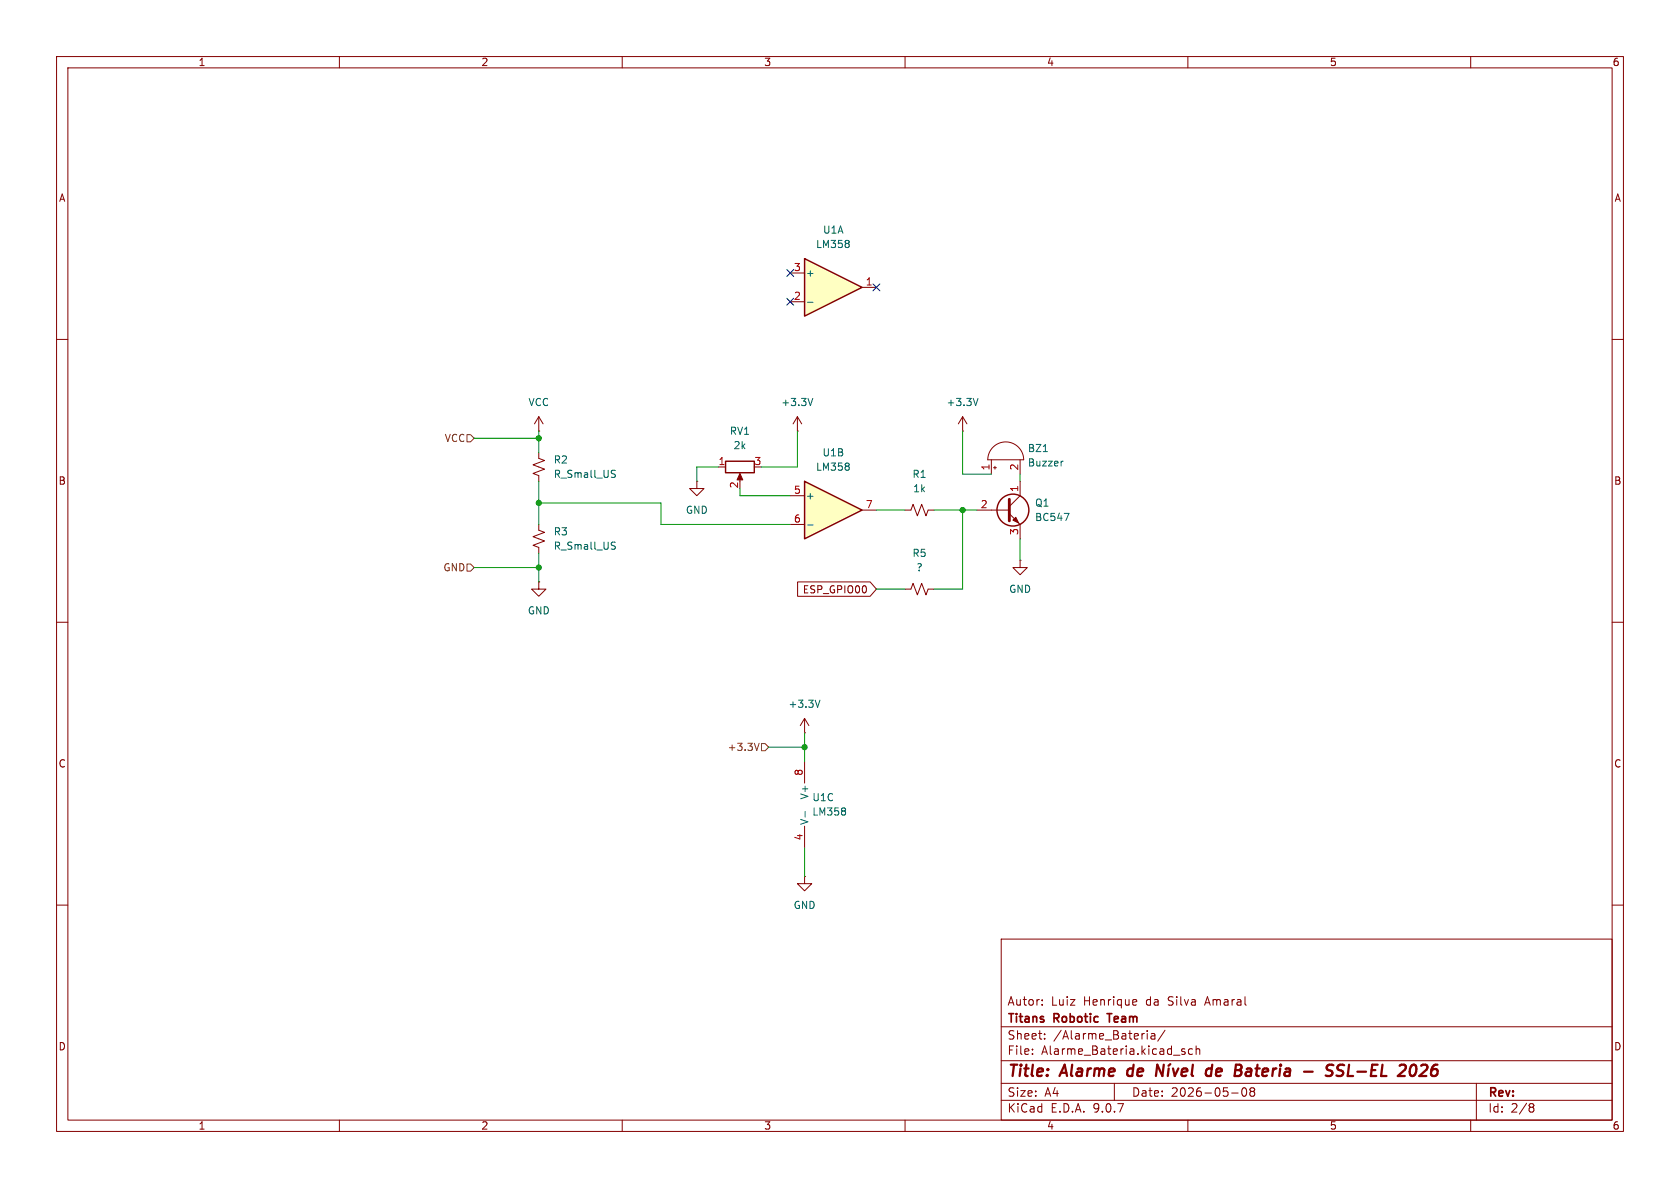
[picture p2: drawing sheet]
<svg xmlns="http://www.w3.org/2000/svg" width="297mm" height="210mm" viewBox="0 0 297 210" stroke-linecap="round" stroke-linejoin="round" font-family="sans-serif">
<g fill="none" stroke="#840000" stroke-width=".18">
<path d="M10 10h277v190h-277zM12 12h273v186h-273zM60 10v2M110 10v2M160 10v2M210 10v2M260 10v2M10 60h2M175.5 79.1a3.2 3.2 0 0 1 3.5-.7 3.2 3.2 0 0 1 2 2.9h-6.4a3.2 3.2 0 0 1 .9-2.2zM285 60h2M95.2 80v1l1.1 .4-2.1 .8 2.1 .7-2.1 .8 1 .4v1M123.2 85.1v1.3h1.3l-1.3 1.2-1.3-1.2h1.3"/>
<path d="M123.2 85.1h.1M127 82.6h1.3M130.8 84.1v1M175.3 81.3v2.5M175.6 82.7h.5M175.9 82.4v.5M180.3 81.3v2.5M10 110h2M95.2 102.9v1.2h1.3l-1.3 1.3-1.2-1.3h1.2M95.2 102.9h.1M285 110h2M142.2 154.9v1.3h1.3l-1.3 1.3-1.2-1.3h1.2"/>
<path d="M142.2 154.9h.1M10 160h2M177 166h108v32h-108zM184.2 177.6v.1M184.2 176.8v.1M200.5 176.7l.4 .1 .1 .3-.8 .1M200.9 177.6l-.4 .1M285 160h2M60 198v2M110 198v2M160 198v2M177 194.5h108"/>
<path d="M177 191.5h108M177 187.5h108M177 181.5h108M182.5 186.3v.1M182.5 185.5v.1M184.7 183.6v.1M184.7 182.8v.1M197 191.5v3M202.8 182.2v.1M202.8 182.7v1M203.5 182.8h.6l.1 .9M204.2 183.1h-.5a.29 .29 0 0 0-.2 .3 .29 .29 0 0 0 .2 .3l.5-.1"/>
<path d="M206 182.1l-1.3 2M208.9 185.7l.6 .4-.2 .3-.4-.1M209.5 185.5l-.4-.1-.2 .2M210 198v2M210.8 185.5l-.4-.1-.3 .3v.4l.1 .2h.6M211.5 185.5l.2-.1 .3 .1 .1 .9M211.5 184.9v1.5M217.7 193.2h1.2M219.7 192.4l.2-.1a.81 .81 0 0 1 .6 .6 .81 .81 0 0 1-.3 .8l-.2 .1a.81 .81 0 0 1-.3-1.4zM221.2 192.9l-.2-.2 .2-.4 .5 .1 .1 .2-.3 .3M221.2 192.9l-.2 .3v.5l.2 .1 .5-.1 .1-.2-.1-.4-.2-.2M221.2 192.9h.3"/>
<path d="M260 198v2M261 191.5v6.5M270.6 195.1l.4 .1 .2 .2-.3 .3M270.6 195.7h.3M270.9 195.7l.2 .2 .1 .4-.2 .2-.4 .1"/>
</g>
<g fill="none" stroke="#840000" stroke-width=".4">
<path d="M199.4 189.1l-.1 .7 .3 .4M205.7 188.2l-.2 2-.9-2-.3 2M206.6 188.9l-.2 1.3M206.9 188.1l-.3 .3M207.4 188.9l.3 1.3 .6-1.3M208.9 189.5l1-.1-.1-.4-.1-.1-.6 .1-.2 .9 .2 .3 .6-.1M210.9 188.2l-.2 1.7 .2 .3M214.2 189a.66 .66 0 0 0-1 .3v.5l.1 .3 .2 .1 .6-.1M214.3 188.2l-.2 2M220.4 189l.2-.1 .6 .1-.1 1.2M221.2 189.4h-.7a.4 .4 0 0 0-.3 .4 .4 .4 0 0 0 .2 .4l.7-.1M221.9 188.9h.8"/>
<path d="M222.3 188.2l-.2 1.7 .1 .2 .3 .1M223.2 189.5l1-.1-.1-.4-.2-.1-.5 .1-.3 .9 .3 .3 .6-.1M225.1 188.9l-.2 1.3M225.7 188.9l-.4 .1-.3 .3M226.3 188.9l-.1 1.3M226.4 188.2v.2M226.4 188.2l-.1 .1 .1 .1M226.4 188.2l.1 .1-.1 .1M227.3 189l.2-.1 .5 .1v1.2M228.1 189.4h-.7a.4 .4 0 0 0-.3 .4 .4 .4 0 0 0 .2 .4l.7-.1M230.5 189.4h1.6M235.7 188.3a.85 .85 0 0 0-1 .1l-.1 .2v.4"/>
<path d="M237.6 188.3a.85 .85 0 0 0-1 .1 .45 .45 0 0 0 .2 .8l.3 .1a.49 .49 0 0 1 .4 .5 .49 .49 0 0 1-.5 .4h-.5M238.5 188.2l-.2 2h.9M250 188.2l.2 .1a1.54 1.54 0 0 1-.1 1.7M252.2 189.1l-1.3 1.1h1.3M252.2 188.3l-.6-.1-.4 .2"/>
</g>
<path d="M195.7 179.2h.9" fill="none" stroke="#840000" stroke-width=".3"/>
<path d="M184.4 79.8h.8M108.3 83.7l.4 .2 .1 .3-.3 .2h-.3M108.3 83.1l.5 .1M188 81.5l-.3 .1" fill="none" stroke="#006464" stroke-width=".18"/>
<path d="M128.3 81.5h5v2.1h-5z" fill="none" stroke="#840000" stroke-width=".25"/>
<path d="M130.8 83.7l.5 1.1h-1z" fill="#840000" stroke="#840000" stroke-width=".18"/>
<path d="M142.2 85.1l10.2 5.1-10.2 5.1z" fill="#ffffc2"/>
<path d="M142.2 85.1l10.2 5.1-10.2 5.1z" fill="none" stroke="#840000" stroke-width=".25"/>
<path d="M95.2 92.7v1l1.1 .4-2.1 .8 2.1 .7-2.1 .8 1 .4v1M139.7 87.6h2.5M139.7 92.7h2.5M152.4 90.2h2.5" fill="none" stroke="#840000" stroke-width=".18"/>
<path d="M108.3 96.4l.4 .2 .1 .3-.3 .2h-.3M108.3 95.8l.5 .1M142.8 92.8h.9M150.1 82v.3M150.1 82.5v.5" fill="none" stroke="#006464" stroke-width=".18"/>
<path d="M142.2 45.7l10.2 5.1-10.2 5.1z" fill="#ffffc2"/>
<g fill="none" stroke="#840000" stroke-width=".25">
<path d="M142.2 45.7l10.2 5.1-10.2 5.1z"/>
<circle cx="179.1" cy="90.2" r="2.82"/>
</g>
<g fill="none" stroke="#840000" stroke-width=".18">
<path d="M139.7 48.3h2.5M139.7 53.3h2.5M152.4 50.8h2.5M95.2 76.2h.1M95.2 73.7l-.7 1.2M95.2 73.7l.8 1.2M95.2 73.7v2.5M141 76.2h.1M141 73.7l-.8 1.2M141 73.7l.7 1.2M141 73.7v2.5M170.2 76.2h.1"/>
<path d="M170.2 73.7l-.8 1.2M170.2 73.7l.7 1.2M170.2 73.7v2.5M160 90.2h1l.4-1 .8 2 .7-2 .8 2 .4-1h1M172.7 90.2h5.7M178.4 90.8l1.9 1.9v2.6M180.3 99.1v1.2h1.3l-1.3 1.3-1.2-1.3h1.2M180.3 99.1h.1M180.3 85.1v2.5l-1.9 1.9M141 102.9h12.8l1.1 1.2-1.1 1.3h-12.8zM160 104.1h1l.4-1 .8 2.1 .7-2.1 .8 2.1 .4-1.1h1M142.2 129.5h.1"/>
<path d="M142.2 127l-.7 1.3M142.2 127l.8 1.3M142.2 127v2.5M142.2 134.6v3.8M142.2 146.1v3.8"/>
</g>
<path d="M142.8 53.4h.9M150.1 42.6v.3M150.1 43.2v.4M143.7 70.4l-.4 1.3M172.9 70.4l-.4 1.3M188.1 90.7h.9l-.6 1.3M145 123.8l-.5 1.2M142.3 143.5v.9M149.4 142.9v.3M149.4 143.5v.5" fill="none" stroke="#006464" stroke-width=".18"/>
<path d="M178.4 88.3v3.8" fill="none" stroke="#840000" stroke-width=".51"/>
<path d="M179.1 91.9l.5-.5 .5 1.1z" fill="#840000" stroke="#840000" stroke-width=".18"/>
<path d="M82.5 76.8h.7l.6 .7-.6 .6h-.7zM82.5 99.7h.7l.6 .6-.6 .7h-.7zM134.2 131.4l-.4 1.3M134.6 131.4h.7l.6 .7-.6 .6h-.7z" fill="none" stroke="#725600" stroke-width=".18"/>
<g fill="none" stroke="#009600" stroke-width=".18">
<path d="M83.8 77.5h11.4M95.2 76.2v3.8M141 76.2v6.4h-6.4M170.2 76.2v7.6h5.1M95.2 85.1v7.6M95.2 97.8v5.1M95.2 88.9h21.6v3.8h22.9M127 82.6h-3.8v2.5M130.8 86.4v1.2h8.9M154.9 90.2h5.1M165.1 90.2h7.6M170.2 90.2v13.9h-5.1"/>
<path d="M180.3 83.8v1.3M180.3 95.3v3.8M83.8 100.3h11.4M154.9 104.1h5.1M135.9 132.1h6.3M142.2 129.5v5.1M142.2 149.9v5"/>
</g>
<path d="M139.1 52.7l1.2 1.2M139.1 47.7l1.2 1.2M140.3 52.7l-1.2 1.2M140.3 47.7l-1.2 1.2M154.3 50.2l1.2 1.2M155.5 50.2l-1.2 1.2" fill="none" stroke="#000084" stroke-width=".18"/>
<g fill="#009600" stroke="#009600" stroke-width=".18">
<circle cx="95.2" cy="100.3" r=".46"/>
<circle cx="95.2" cy="77.5" r=".46"/>
<circle cx="95.2" cy="88.9" r=".46"/>
<circle cx="142.2" cy="132.1" r=".46"/>
<circle cx="170.2" cy="90.2" r=".46"/>
</g>
<g font-size="2.8" fill="#840000">
<text x="178" y="190.9">Title:</text>
<text x="187.7" y="190.9">Alarme</text>
<text x="200.2" y="190.9">de</text>
<text x="215.7" y="190.9">de</text>
<text x="234.5" y="190.9">-</text>
<text x="239.3" y="190.9">SSL-EL</text>
<text x="253" y="190.9">2026</text>
</g>
<g font-size="2.1" fill="#840000">
<text x="178" y="178">Autor:</text>
<text x="185.8" y="178">Luiz</text>
<text x="191.6" y="178">Henrique</text>
<text x="202.8" y="178">da</text>
<text x="206.8" y="178">Silva</text>
<text x="213.5" y="178">Amaral</text>
<text x="178" y="184">Sheet:</text>
<text x="178" y="181.2">Titans</text>
<text x="186.2" y="184">/Alarme_Bateria/</text>
<text x="186.4" y="181.2">Robotic</text>
<text x="196.6" y="181.2">Team</text>
<text x="178" y="186.7">File:</text>
<text x="184.1" y="186.7">Alarme_Bateria.kicad_sch</text>
<text x="178" y="196.9">KiCad</text>
<text x="178" y="194.1">Size:</text>
<text x="184.7" y="194.1">A4</text>
<text x="185.7" y="196.9">E.D.A.</text>
<text x="193.3" y="196.9">9.0.7</text>
<text x="200" y="194.1">Date:</text>
<text x="207" y="194.1">2026-05-08</text>
<text x="263" y="194.3">Rev:</text>
<text x="263" y="196.9">Id:</text>
<text x="267.1" y="196.9">2/8</text>
</g>
<g font-size="1.8" fill="#840000">
<text x="35" y="11.9">1</text>
<text x="85" y="11.9">2</text>
<text x="135" y="11.9">3</text>
<text x="185" y="11.9">4</text>
<text x="235" y="11.9">5</text>
<text x="285" y="11.9">6</text>
<text x="10.3" y="35.9">A</text>
<text x="285.3" y="35.9">A</text>
<text x="10.3" y="85.9">B</text>
<text x="285.3" y="85.9">B</text>
<text x="141.8" y="105.1">ESP_GPIO00</text>
<text x="10.3" y="135.9">C</text>
<text x="285.3" y="135.9">C</text>
<text x="10.3" y="185.9">D</text>
<text x="285.3" y="185.9">D</text>
<text x="35" y="199.9">1</text>
<text x="85" y="199.9">2</text>
<text x="135" y="199.9">3</text>
<text x="185" y="199.9">4</text>
<text x="235" y="199.9">5</text>
<text x="285" y="199.9">6</text>
</g>
<g font-size="1.8" fill="#006464">
<text x="145.4" y="41.5">U1A</text>
<text x="144.2" y="44">LM358</text>
<text x="142.4" y="49.1">+</text>
<text x="93.3" y="72">VCC</text>
<text x="138" y="72">+3.3V</text>
<text x="167.2" y="72">+3.3V</text>
<text x="128.9" y="77.1">RV1</text>
<text x="97.8" y="82.1">R2</text>
<text x="129.6" y="79.6">2k</text>
<text x="144.2" y="83.4">LM358</text>
<text x="145.3" y="80.9">U1B</text>
<text x="181.6" y="80.1">BZ1</text>
<text x="181.6" y="82.7">Buzzer</text>
<text x="97.8" y="84.7">R_Small_US</text>
<text x="142.4" y="88.5">+</text>
<text x="161.2" y="84.7">R1</text>
<text x="161.3" y="87.2">1k</text>
<text x="182.9" y="89.8">Q1</text>
<text x="97.8" y="94.8">R3</text>
<text x="121.2" y="91">GND</text>
<text x="182.9" y="92.3">BC547</text>
<text x="97.8" y="97.4">R_Small_US</text>
<text x="161.2" y="98.7">R5</text>
<text x="161.9" y="101.2">?</text>
<text x="178.3" y="105">GND</text>
<text x="93.2" y="108.8">GND</text>
<text x="139.3" y="125.3">+3.3V</text>
<text x="143.1" y="141.4" transform="rotate(-90 143.1 141.4)">V+</text>
<text x="143.5" y="141.8">U1C</text>
<text x="143.1" y="145.9" transform="rotate(-90 143.1 145.9)">V-</text>
<text x="143.5" y="144.4">LM358</text>
<text x="140.2" y="160.9">GND</text>
</g>
<g font-size="1.8" fill="#a90000">
<text x="140.3" y="48">3</text>
<text x="140.3" y="53.1">2</text>
<text x="153" y="50.5">1</text>
<text x="126.9" y="82.3">1</text>
<text x="133.3" y="82.3">3</text>
<text x="175" y="83.3" transform="rotate(-90 175 83.3)">1</text>
<text x="180.1" y="83.3" transform="rotate(-90 180.1 83.3)">2</text>
<text x="130.6" y="86.4" transform="rotate(-90 130.6 86.4)">2</text>
<text x="140.3" y="87.4">5</text>
<text x="153" y="89.9">7</text>
<text x="173.3" y="89.9">2</text>
<text x="180.1" y="87.1" transform="rotate(-90 180.1 87.1)">1</text>
<text x="140.3" y="92.5">6</text>
<text x="180.1" y="94.7" transform="rotate(-90 180.1 94.7)">3</text>
<text x="142" y="137.2" transform="rotate(-90 142 137.2)">8</text>
<text x="142" y="148.7" transform="rotate(-90 142 148.7)">4</text>
</g>
<g font-size="1.8" fill="#725600">
<text x="78.5" y="78.3">VCC</text>
<text x="78.3" y="101.2">GND</text>
<text x="128.5" y="132.9">+3.3V</text>
</g>
</svg>
